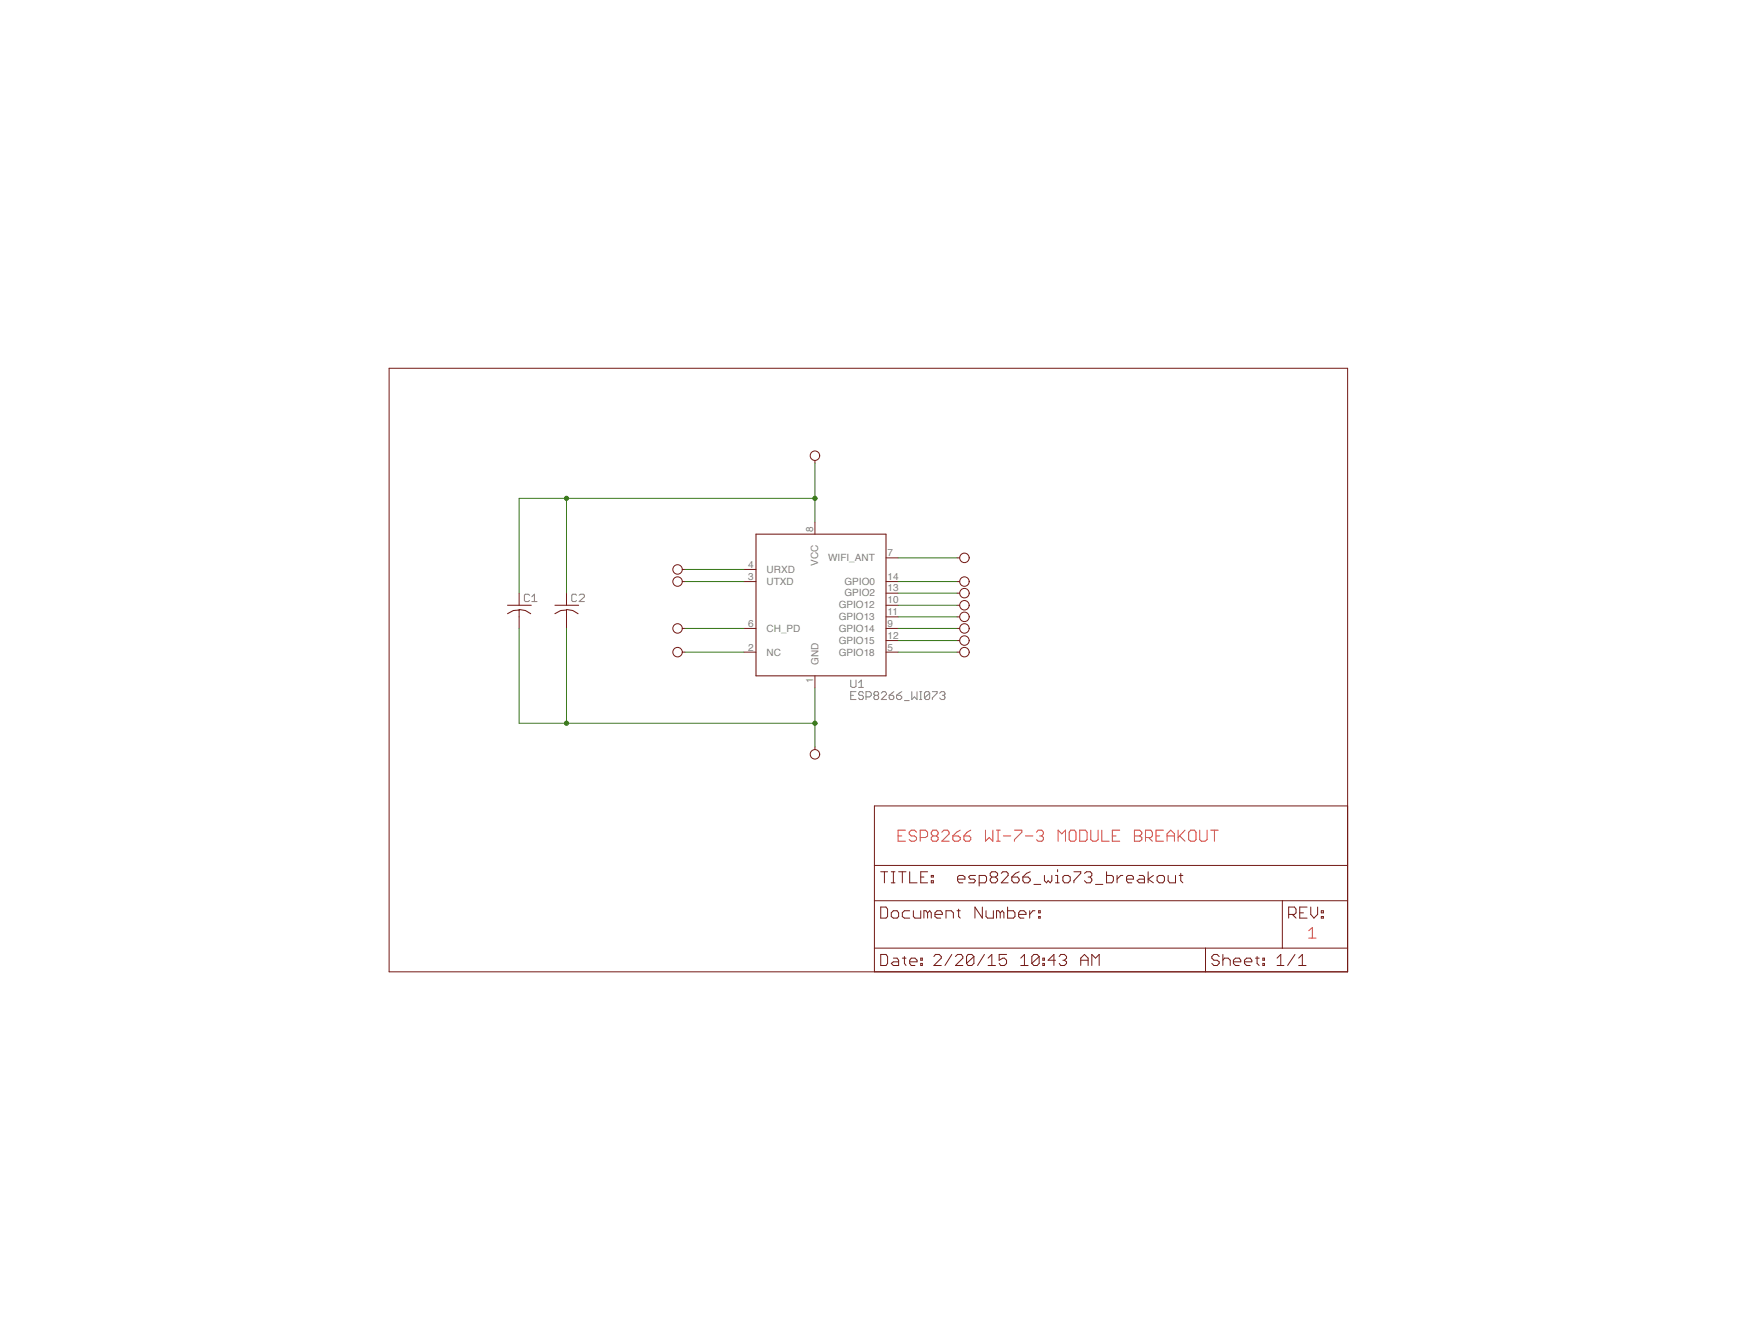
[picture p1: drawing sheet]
<?xml version="1.0" encoding="utf-8"?>
<!DOCTYPE eagle SYSTEM "eagle.dtd">
<eagle version="6.5.0">
<drawing>
<settings>
<setting alwaysvectorfont="no"/>
<setting verticaltext="up"/>
</settings>
<grid distance="0.1" unitdist="inch" unit="inch" style="lines" multiple="1" display="no" altdistance="0.01" altunitdist="inch" altunit="inch"/>
<schematic xreflabel="%F%N/%S.%C%R" xrefpart="/%S.%C%R">
<libraries>
<library name="ltc2943_breakout">
<symbols>
<symbol name="DOCFIELD">
<wire x1="0" y1="0" x2="71.12" y2="0" width="0.1016" layer="94"/>
<wire x1="101.6" y1="15.24" x2="87.63" y2="15.24" width="0.1016" layer="94"/>
<wire x1="0" y1="0" x2="0" y2="5.08" width="0.1016" layer="94"/>
<wire x1="0" y1="5.08" x2="71.12" y2="5.08" width="0.1016" layer="94"/>
<wire x1="0" y1="5.08" x2="0" y2="15.24" width="0.1016" layer="94"/>
<wire x1="101.6" y1="15.24" x2="101.6" y2="5.08" width="0.1016" layer="94"/>
<wire x1="71.12" y1="5.08" x2="71.12" y2="0" width="0.1016" layer="94"/>
<wire x1="71.12" y1="5.08" x2="87.63" y2="5.08" width="0.1016" layer="94"/>
<wire x1="71.12" y1="0" x2="101.6" y2="0" width="0.1016" layer="94"/>
<wire x1="87.63" y1="15.24" x2="87.63" y2="5.08" width="0.1016" layer="94"/>
<wire x1="87.63" y1="15.24" x2="0" y2="15.24" width="0.1016" layer="94"/>
<wire x1="87.63" y1="5.08" x2="101.6" y2="5.08" width="0.1016" layer="94"/>
<wire x1="101.6" y1="5.08" x2="101.6" y2="0" width="0.1016" layer="94"/>
<wire x1="0" y1="15.24" x2="0" y2="22.86" width="0.1016" layer="94"/>
<wire x1="101.6" y1="35.56" x2="0" y2="35.56" width="0.1016" layer="94"/>
<wire x1="101.6" y1="35.56" x2="101.6" y2="22.86" width="0.1016" layer="94"/>
<wire x1="0" y1="22.86" x2="101.6" y2="22.86" width="0.1016" layer="94"/>
<wire x1="0" y1="22.86" x2="0" y2="35.56" width="0.1016" layer="94"/>
<wire x1="101.6" y1="22.86" x2="101.6" y2="15.24" width="0.1016" layer="94"/>
<text x="1.27" y="1.27" size="2.54" layer="94" font="vector">Date:</text>
<text x="12.7" y="1.27" size="2.54" layer="94" font="vector">&gt;LAST_DATE_TIME</text>
<text x="72.39" y="1.27" size="2.54" layer="94" font="vector">Sheet:</text>
<text x="86.36" y="1.27" size="2.54" layer="94" font="vector">&gt;SHEET</text>
<text x="88.9" y="11.43" size="2.54" layer="94" font="vector">REV:</text>
<text x="1.27" y="19.05" size="2.54" layer="94" font="vector">TITLE:</text>
<text x="1.27" y="11.43" size="2.54" layer="94" font="vector">Document Number:</text>
<text x="17.78" y="19.05" size="2.54" layer="94" font="vector">&gt;DRAWING_NAME</text>
</symbol>
<symbol name="PINHD1">
<pin name="1" x="-2.54" y="0" visible="off" length="short" direction="pas" function="dot"/>
<text x="-6.35" y="3.175" size="1.778" layer="95">&gt;NAME</text>
</symbol>
</symbols>
<devicesets>
<deviceset name="DOCFIELD">
<gates>
<gate name="G$1" symbol="DOCFIELD" x="0" y="0"/>
</gates>
<devices>
<device name="">
<technologies>
<technology name=""/>
</technologies>
</device>
</devices>
</deviceset>
<deviceset name="PINHD-1X1" prefix="JP" uservalue="yes">
<gates>
<gate name="G$1" symbol="PINHD1" x="0" y="0"/>
</gates>
<devices>
<device name="" package="1X01">
<connects>
<connect gate="G$1" pin="1" pad="1"/>
</connects>
<technologies>
<technology name=""/>
</technologies>
</device>
</devices>
</deviceset>
</devicesets>
</library>
<library name="esp8266_wio73_breakout">
<symbols>
<symbol name="ESP8266_WI073">
<wire x1="-20.32" y1="20.32" x2="7.62" y2="20.32" width="0.254" layer="94"/>
<wire x1="7.62" y1="20.32" x2="7.62" y2="-10.16" width="0.254" layer="94"/>
<wire x1="7.62" y1="-10.16" x2="-20.32" y2="-10.16" width="0.254" layer="94"/>
<wire x1="-20.32" y1="-10.16" x2="-20.32" y2="20.32" width="0.254" layer="94"/>
<pin name="GND" x="-7.62" y="-12.7" length="short" direction="sup" rot="R90"/>
<pin name="VCC" x="-7.62" y="22.86" length="short" direction="sup" rot="R270"/>
<pin name="GPIO2" x="10.16" y="7.62" length="short" rot="R180"/>
<pin name="GPIO0" x="10.16" y="10.16" length="short" rot="R180"/>
<pin name="UTXD" x="-22.86" y="10.16" length="short"/>
<pin name="URXD" x="-22.86" y="12.7" length="short" direction="in"/>
<text x="0" y="-12.7" size="1.778" layer="95">&gt;NAME</text>
<text x="0" y="-15.24" size="1.778" layer="96">&gt;VALUE</text>
<pin name="NC" x="-22.86" y="-5.08" length="short" direction="nc"/>
<pin name="WIFI_ANT" x="10.16" y="15.24" length="short" rot="R180"/>
<pin name="CH_PD" x="-22.86" y="0" length="short" direction="in"/>
<pin name="GPIO18" x="10.16" y="-5.08" length="short" rot="R180"/>
<pin name="GPIO15" x="10.16" y="-2.54" length="short" rot="R180"/>
<pin name="GPIO14" x="10.16" y="0" length="short" rot="R180"/>
<pin name="GPIO13" x="10.16" y="2.54" length="short" rot="R180"/>
<pin name="GPIO12" x="10.16" y="5.08" length="short" rot="R180"/>
</symbol>
<symbol name="PINHD1">
<pin name="1" x="-2.54" y="0" visible="off" length="short" direction="pas" function="dot"/>
<text x="-6.35" y="3.175" size="1.778" layer="95">&gt;NAME</text>
</symbol>
</symbols>
<devicesets>
<deviceset name="ESP8266_WI073">
<gates>
<gate name="G$1" symbol="ESP8266_WI073" x="5.08" y="-5.08"/>
</gates>
<devices>
<device name="" package="ESP8266_WI073">
<connects>
<connect gate="G$1" pin="CH_PD" pad="6"/>
<connect gate="G$1" pin="GND" pad="1"/>
<connect gate="G$1" pin="GPIO0" pad="14"/>
<connect gate="G$1" pin="GPIO12" pad="10"/>
<connect gate="G$1" pin="GPIO13" pad="11"/>
<connect gate="G$1" pin="GPIO14" pad="9"/>
<connect gate="G$1" pin="GPIO15" pad="12"/>
<connect gate="G$1" pin="GPIO18" pad="5"/>
<connect gate="G$1" pin="GPIO2" pad="13"/>
<connect gate="G$1" pin="NC" pad="2"/>
<connect gate="G$1" pin="URXD" pad="4"/>
<connect gate="G$1" pin="UTXD" pad="3"/>
<connect gate="G$1" pin="VCC" pad="8"/>
<connect gate="G$1" pin="WIFI_ANT" pad="7"/>
</connects>
<technologies>
<technology name=""/>
</technologies>
</device>
</devices>
</deviceset>
<deviceset name="PINHD-1X1-FIRST">
<gates>
<gate name="G$1" symbol="PINHD1" x="2.54" y="0"/>
</gates>
<devices>
<device name="" package="1X01_FIRST">
<connects>
<connect gate="G$1" pin="1" pad="1"/>
</connects>
<technologies>
<technology name=""/>
</technologies>
</device>
</devices>
</deviceset>
</devicesets>
</library>
<library name="arm-pro-mini">
<symbols>
<symbol name="CAPACITOR">
<wire x1="-2.54" y1="0" x2="2.54" y2="0" width="0.254" layer="94"/>
<wire x1="0" y1="-1.016" x2="0" y2="-1.0161" width="0.1524" layer="94"/>
<wire x1="0" y1="-1.0161" x2="0" y2="-2.54" width="0.1524" layer="94"/>
<wire x1="0" y1="-1" x2="2.4892" y2="-1.8542" width="0.254" layer="94" curve="-37.878202"/>
<wire x1="-2.4668" y1="-1.8504" x2="0" y2="-1.0161" width="0.254" layer="94" curve="-37.373024"/>
<pin name="1" x="0" y="2.54" visible="off" length="short" direction="pas" swaplevel="1" rot="R270"/>
<pin name="2" x="0" y="-5.08" visible="off" length="short" direction="pas" swaplevel="1" rot="R90"/>
<text x="1.016" y="0.635" size="1.778" layer="95">&gt;NAME</text>
<text x="1.016" y="-4.191" size="1.778" layer="96">&gt;VALUE</text>
</symbol>
</symbols>
<devicesets>
<deviceset name="CAPACITOR" prefix="C" uservalue="yes">
<gates>
<gate name="G$1" symbol="CAPACITOR" x="0" y="0"/>
</gates>
<devices>
<device name="C0603K" package="C0603K">
<connects>
<connect gate="G$1" pin="1" pad="1"/>
<connect gate="G$1" pin="2" pad="2"/>
</connects>
<technologies>
<technology name=""/>
</technologies>
</device>
</devices>
</deviceset>
</devicesets>
</library>
</libraries>
<attributes>
</attributes>
<variantdefs>
</variantdefs>
<classes>
<class number="0" name="default" width="0" drill="0">
</class>
<class number="1" name="power" width="0.254" drill="0">
</class>
</classes>
<parts>
<part name="U$20" library="ltc2943_breakout" deviceset="DOCFIELD" device=""/>
<part name="TP7" library="ltc2943_breakout" deviceset="PINHD-1X1" device=""/>
<part name="U1" library="esp8266_wio73_breakout" deviceset="ESP8266_WI073" device=""/>
<part name="TP14" library="ltc2943_breakout" deviceset="PINHD-1X1" device=""/>
<part name="TP13" library="ltc2943_breakout" deviceset="PINHD-1X1" device=""/>
<part name="TP10" library="ltc2943_breakout" deviceset="PINHD-1X1" device=""/>
<part name="TP11" library="ltc2943_breakout" deviceset="PINHD-1X1" device=""/>
<part name="TP9" library="ltc2943_breakout" deviceset="PINHD-1X1" device=""/>
<part name="TP12" library="ltc2943_breakout" deviceset="PINHD-1X1" device=""/>
<part name="TP5" library="ltc2943_breakout" deviceset="PINHD-1X1" device=""/>
<part name="TP8" library="ltc2943_breakout" deviceset="PINHD-1X1" device=""/>
<part name="TP4" library="ltc2943_breakout" deviceset="PINHD-1X1" device=""/>
<part name="TP3" library="ltc2943_breakout" deviceset="PINHD-1X1" device=""/>
<part name="TP6" library="ltc2943_breakout" deviceset="PINHD-1X1" device=""/>
<part name="TP2" library="ltc2943_breakout" deviceset="PINHD-1X1" device=""/>
<part name="TP1" library="esp8266_wio73_breakout" deviceset="PINHD-1X1-FIRST" device=""/>
<part name="C2" library="arm-pro-mini" deviceset="CAPACITOR" device="C0603K"/>
<part name="C1" library="arm-pro-mini" deviceset="CAPACITOR" device="C0603K"/>
</parts>
<sheets>
<sheet>
<plain>
<text x="109.22" y="27.94" size="2.54" layer="97" font="vector">ESP8266 WI-7-3 MODULE BREAKOUT</text>
<wire x1="0" y1="129.54" x2="205.74" y2="129.54" width="0.1524" layer="94"/>
<wire x1="205.74" y1="129.54" x2="205.74" y2="0" width="0.1524" layer="94"/>
<wire x1="205.74" y1="0" x2="0" y2="0" width="0.1524" layer="94"/>
<wire x1="0" y1="0" x2="0" y2="129.54" width="0.1524" layer="94"/>
<text x="197.358" y="7.112" size="2.54" layer="97">1</text>
</plain>
<instances>
<instance part="U$20" gate="G$1" x="104.14" y="0"/>
<instance part="TP7" gate="G$1" x="124.46" y="88.9" smashed="yes"/>
<instance part="U1" gate="G$1" x="99.06" y="73.66"/>
<instance part="TP14" gate="G$1" x="124.46" y="83.82" smashed="yes"/>
<instance part="TP13" gate="G$1" x="124.46" y="81.28" smashed="yes"/>
<instance part="TP10" gate="G$1" x="124.46" y="78.74" smashed="yes"/>
<instance part="TP11" gate="G$1" x="124.46" y="76.2" smashed="yes"/>
<instance part="TP9" gate="G$1" x="124.46" y="73.66" smashed="yes"/>
<instance part="TP12" gate="G$1" x="124.46" y="71.12" smashed="yes"/>
<instance part="TP5" gate="G$1" x="124.46" y="68.58" smashed="yes"/>
<instance part="TP8" gate="G$1" x="91.44" y="111.76" smashed="yes" rot="R90"/>
<instance part="TP4" gate="G$1" x="60.96" y="86.36" smashed="yes" rot="R180"/>
<instance part="TP3" gate="G$1" x="60.96" y="83.82" smashed="yes" rot="R180"/>
<instance part="TP6" gate="G$1" x="60.96" y="73.66" smashed="yes" rot="R180"/>
<instance part="TP2" gate="G$1" x="60.96" y="68.58" smashed="yes" rot="R180"/>
<instance part="TP1" gate="G$1" x="91.44" y="45.72" smashed="yes" rot="R270"/>
<instance part="C2" gate="G$1" x="38.1" y="78.74"/>
<instance part="C1" gate="G$1" x="27.94" y="78.74"/>
</instances>
<busses>
</busses>
<nets>
<net name="N$1" class="0">
<segment>
<pinref part="TP4" gate="G$1" pin="1"/>
<pinref part="U1" gate="G$1" pin="URXD"/>
<wire x1="63.5" y1="86.36" x2="76.2" y2="86.36" width="0.1524" layer="91"/>
</segment>
</net>
<net name="N$2" class="0">
<segment>
<pinref part="TP3" gate="G$1" pin="1"/>
<pinref part="U1" gate="G$1" pin="UTXD"/>
<wire x1="63.5" y1="83.82" x2="76.2" y2="83.82" width="0.1524" layer="91"/>
</segment>
</net>
<net name="N$3" class="0">
<segment>
<pinref part="TP6" gate="G$1" pin="1"/>
<pinref part="U1" gate="G$1" pin="CH_PD"/>
<wire x1="63.5" y1="73.66" x2="76.2" y2="73.66" width="0.1524" layer="91"/>
</segment>
</net>
<net name="N$4" class="0">
<segment>
<pinref part="TP2" gate="G$1" pin="1"/>
<pinref part="U1" gate="G$1" pin="NC"/>
<wire x1="63.5" y1="68.58" x2="76.2" y2="68.58" width="0.1524" layer="91"/>
</segment>
</net>
<net name="N$5" class="0">
<segment>
<pinref part="TP7" gate="G$1" pin="1"/>
<pinref part="U1" gate="G$1" pin="WIFI_ANT"/>
<wire x1="121.92" y1="88.9" x2="109.22" y2="88.9" width="0.1524" layer="91"/>
</segment>
</net>
<net name="N$6" class="0">
<segment>
<pinref part="U1" gate="G$1" pin="GPIO0"/>
<pinref part="TP14" gate="G$1" pin="1"/>
<wire x1="109.22" y1="83.82" x2="121.92" y2="83.82" width="0.1524" layer="91"/>
</segment>
</net>
<net name="N$7" class="0">
<segment>
<pinref part="U1" gate="G$1" pin="GPIO2"/>
<pinref part="TP13" gate="G$1" pin="1"/>
<wire x1="109.22" y1="81.28" x2="121.92" y2="81.28" width="0.1524" layer="91"/>
</segment>
</net>
<net name="N$8" class="0">
<segment>
<pinref part="U1" gate="G$1" pin="GPIO12"/>
<pinref part="TP10" gate="G$1" pin="1"/>
<wire x1="109.22" y1="78.74" x2="121.92" y2="78.74" width="0.1524" layer="91"/>
</segment>
</net>
<net name="N$9" class="0">
<segment>
<pinref part="U1" gate="G$1" pin="GPIO13"/>
<pinref part="TP11" gate="G$1" pin="1"/>
<wire x1="109.22" y1="76.2" x2="121.92" y2="76.2" width="0.1524" layer="91"/>
</segment>
</net>
<net name="N$10" class="0">
<segment>
<pinref part="U1" gate="G$1" pin="GPIO14"/>
<pinref part="TP9" gate="G$1" pin="1"/>
<wire x1="109.22" y1="73.66" x2="121.92" y2="73.66" width="0.1524" layer="91"/>
</segment>
</net>
<net name="N$11" class="0">
<segment>
<pinref part="U1" gate="G$1" pin="GPIO15"/>
<pinref part="TP12" gate="G$1" pin="1"/>
<wire x1="109.22" y1="71.12" x2="121.92" y2="71.12" width="0.1524" layer="91"/>
</segment>
</net>
<net name="N$12" class="0">
<segment>
<pinref part="U1" gate="G$1" pin="GPIO18"/>
<pinref part="TP5" gate="G$1" pin="1"/>
<wire x1="109.22" y1="68.58" x2="121.92" y2="68.58" width="0.1524" layer="91"/>
</segment>
</net>
<net name="VCC" class="0">
<segment>
<pinref part="U1" gate="G$1" pin="VCC"/>
<pinref part="TP8" gate="G$1" pin="1"/>
<wire x1="91.44" y1="96.52" x2="91.44" y2="101.6" width="0.1524" layer="91"/>
<pinref part="C2" gate="G$1" pin="1"/>
<wire x1="91.44" y1="101.6" x2="91.44" y2="109.22" width="0.1524" layer="91"/>
<wire x1="38.1" y1="81.28" x2="38.1" y2="101.6" width="0.1524" layer="91"/>
<wire x1="38.1" y1="101.6" x2="91.44" y2="101.6" width="0.1524" layer="91"/>
<pinref part="C1" gate="G$1" pin="1"/>
<wire x1="27.94" y1="81.28" x2="27.94" y2="101.6" width="0.1524" layer="91"/>
<wire x1="27.94" y1="101.6" x2="38.1" y2="101.6" width="0.1524" layer="91"/>
<junction x="38.1" y="101.6"/>
<junction x="91.44" y="101.6"/>
</segment>
</net>
<net name="GND" class="0">
<segment>
<pinref part="U1" gate="G$1" pin="GND"/>
<pinref part="TP1" gate="G$1" pin="1"/>
<wire x1="91.44" y1="60.96" x2="91.44" y2="53.34" width="0.1524" layer="91"/>
<pinref part="C1" gate="G$1" pin="2"/>
<wire x1="91.44" y1="53.34" x2="91.44" y2="48.26" width="0.1524" layer="91"/>
<wire x1="27.94" y1="73.66" x2="27.94" y2="53.34" width="0.1524" layer="91"/>
<wire x1="27.94" y1="53.34" x2="38.1" y2="53.34" width="0.1524" layer="91"/>
<pinref part="C2" gate="G$1" pin="2"/>
<wire x1="38.1" y1="53.34" x2="91.44" y2="53.34" width="0.1524" layer="91"/>
<wire x1="38.1" y1="73.66" x2="38.1" y2="53.34" width="0.1524" layer="91"/>
<junction x="38.1" y="53.34"/>
<junction x="91.44" y="53.34"/>
</segment>
</net>
</nets>
</sheet>
</sheets>
<errors>
<approved hash="113,1,35.3229,97.227,JP1,,,,,"/>
<approved hash="113,1,76.4371,100.893,JP2,,,,,"/>
<approved hash="113,1,129.777,72.953,JP4,,,,,"/>
<approved hash="113,1,129.777,70.413,JP5,,,,,"/>
<approved hash="113,1,129.777,93.273,JP3,,,,,"/>
<approved hash="113,1,129.777,65.333,JP6,,,,,"/>
</errors>
</schematic>
</drawing>
</eagle>
